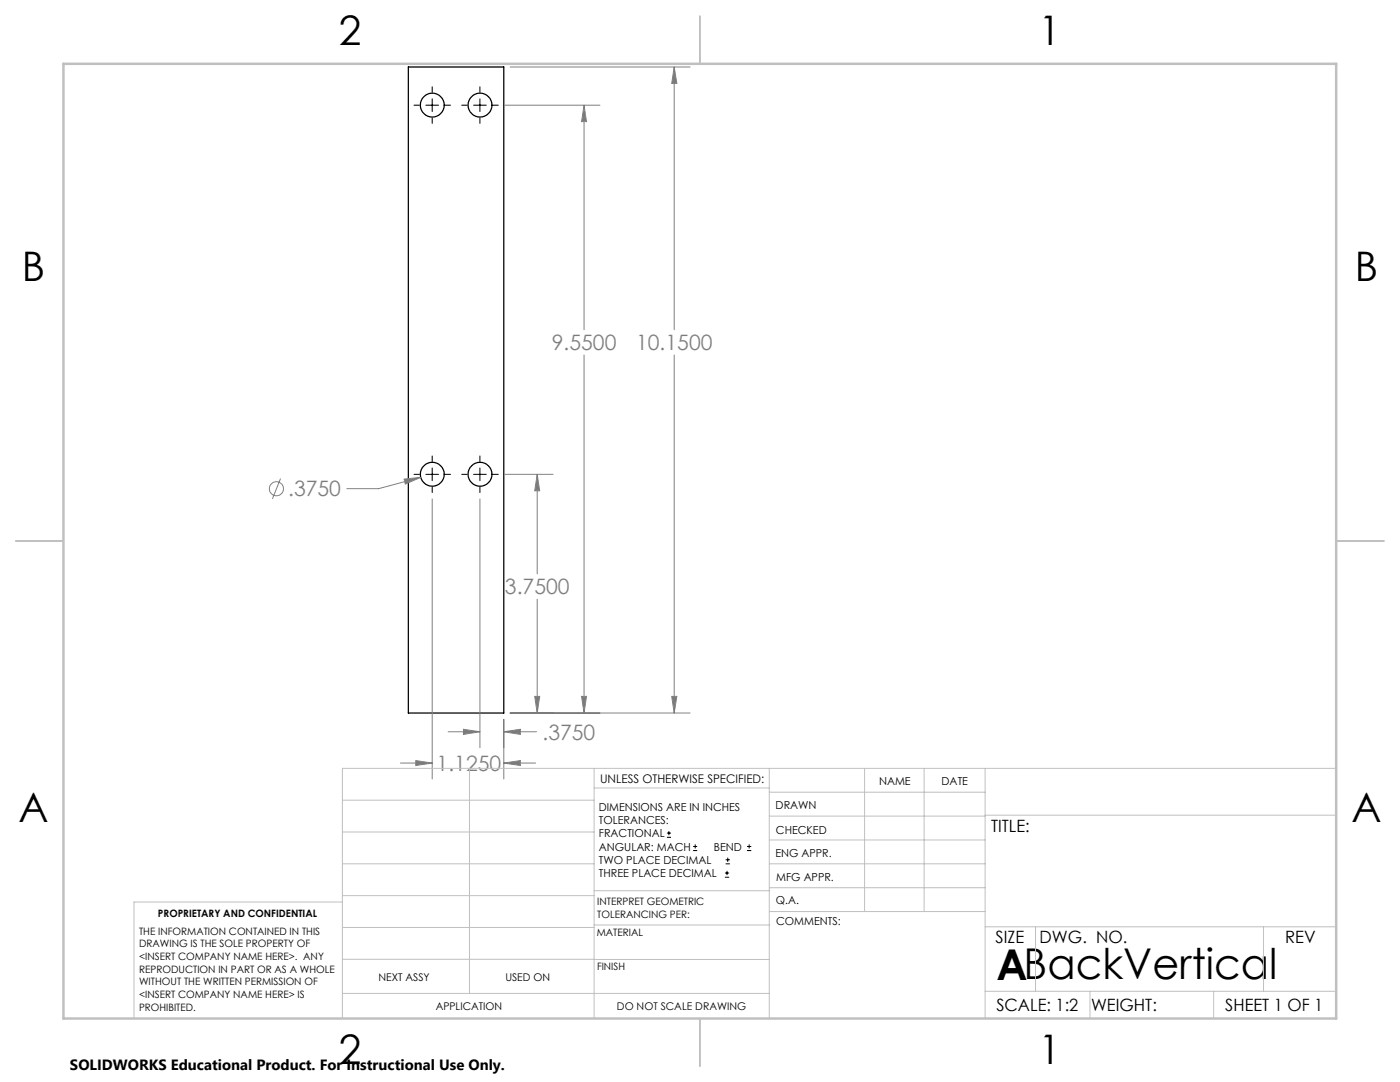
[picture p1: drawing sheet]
<svg xmlns="http://www.w3.org/2000/svg" width="279mm" height="216mm" viewBox="0 0 279 216" stroke-linecap="round" stroke-linejoin="round" font-family="sans-serif">
<g fill="none" stroke="#000" stroke-width=".25">
<path d="M81.5 13.4h19v128.9h-19z"/>
<circle cx="86.3" cy="21" r="2.39"/>
<circle cx="95.8" cy="21" r="2.39"/>
<circle cx="86.3" cy="94.6" r="2.39"/>
<circle cx="95.8" cy="94.6" r="2.39"/>
</g>
<g fill="none" stroke="#808080" stroke-width=".2">
<path d="M101.8 13.4h35.9M134.5 13.4l.6 3.3h-1zM134.5 13.4v52.4M100.7 21h19M116.6 21l.5 3.3h-1zM116.6 21v44.8M116.6 70.8v71.5M134.5 70.8v71.5M56 95.5l-1.6 4.1M80.6 95.6l3.4-.4-3.1 1.4zM84 95.2l-8.4 2.3h-6.4M86.3 99.6v55.8"/>
<path d="M95.8 99.6v49.6M100.7 94.7h9.7M107.2 94.7l.5 3.2h-1zM107.2 94.7v19.8M107.2 119.6v22.7M106.7 139h1l-.5 3.3zM116.1 139h1l-.5 3.3zM134.1 139h1l-.6 3.3zM79.9 152.3h6.4M83 151.8l3.3 .5-3.3 .5zM89.4 146h6.4M92.5 145.5l3.3 .5-3.3 .5z"/>
<path d="M100.5 146l3.4-.5v1zM100.5 152.3l3.4-.5v1zM100.5 143.5v11.9M100.5 146h6.6M100.5 152.3h6.4M101.8 142.3h35.9"/>
<circle cx="55.2" cy="97.5" r="1.41"/>
</g>
<g fill="none" stroke="#000" stroke-width=".2">
<path d="M86.3 17.3v1.2M86.3 19.7v2.6M95.8 17.3v1.2M95.8 19.7v2.6M82.6 21h1.1M85 21h2.5M86.3 23.5v1.1M88.8 21h1.1M92.1 21h1.1M94.5 21h2.5M95.8 23.5v1.1M98.3 21h1.1"/>
<path d="M82.6 94.7h1.1M85 94.7h2.5M86.3 91v1.1M86.3 93.4v2.5M86.3 97.2v1.1M88.8 94.7h1.1M92.1 94.7h1.1M94.5 94.7h2.5M95.8 91v1.1M95.8 93.4v2.5M95.8 97.2v1.1M98.3 94.7h1.1"/>
<path d="M133.1 167.1h.8M133.1 166.2h.8M133.5 165.8v.9M138.3 169.7h.8M138.3 168.9h.8M138.7 168.5v.8M144.7 175h.8M144.7 174.2h.8M144.8 172.4h.9M144.8 171.6h.9M145.1 173.8v.8M145.2 171.1v.9"/>
<path d="M149.1 169.7h.8M149.1 168.9h.8M149.5 168.5v.8"/>
</g>
<g fill="none" stroke="#c0c0c0" stroke-width=".2">
<path d="M68.3 159.7h50.3M93.7 153.3v44.9M118.6 153.3v49.9M118.6 157.2h34.9M153.5 153.3v49.9M153.5 158.1h43.1M172.5 153.3v28.6M184.4 153.3v28.6M196.6 153.3v49.9M266.7 153.3h-198.4v49.9M68.3 178.7h50.3M68.3 172.4h50.3"/>
<path d="M68.3 166h50.3M68.3 180h-41.6v23.2M118.6 177.7h35M153.5 167.6h43.1M153.5 162.8h43.1M153.5 172.4h43.1M153.5 177.1h43.1M196.6 162.7h70.1M68.3 198.2h85.2M68.3 191.4l85.2 .1M68.3 185.1h50.3M118.6 184.6h35"/>
<path d="M153.6 181.9h43M196.6 197.8h70.1M196.6 184.9h70.1M206.7 184.9v12.9M217.5 197.8v5.4M242.2 197.8v5.4M252.2 184.9v12.9"/>
</g>
<path d="M139.7 3.2v9.5M3.1 107.9h9.6M266.7 107.9h9.5M139.7 203.2v9.6" fill="none" stroke="#c0c0c0" stroke-width=".25"/>
<path d="M12.7 12.7h254v190.5h-254z" fill="none" stroke="#c0c0c0" stroke-width=".5"/>
<path d="M134.1 139h1l-.6 3.3zM134.5 13.4l.6 3.3h-1zM106.7 139h1l-.5 3.3zM107.2 94.7l.5 3.2h-1zM116.1 139h1l-.5 3.3zM116.6 21l.5 3.3h-1zM100.5 146l3.4-.5v1zM92.5 145.5l3.3 .5-3.3 .5zM100.5 152.3l3.4-.5v1zM83 151.8l3.3 .5-3.3 .5zM80.6 95.6l.3 1 3.1-1.4z" fill="#808080"/>
<text font-size="8.5" x="198.9" y="195.5">ABackVertical</text>
<g font-size="8.1">
<text x="67.6" y="8.9">2</text>
<text x="207.3" y="8.9">1</text>
<text x="4.4" y="56.2">B</text>
<text x="270.4" y="56.2">B</text>
<text x="3.7" y="164.1">A</text>
<text x="269.7" y="164.1">A</text>
<text x="67.6" y="212.4">2</text>
<text x="207.3" y="212.4">1</text>
</g>
<g font-size="4.2" fill="#808080">
<text x="110.1" y="69.9">9.5500</text>
<text x="126.9" y="69.9">10.1500</text>
<text x="57.5" y="99.1">.3750</text>
<text x="100.8" y="118.6">3.7500</text>
<text x="108.3" y="147.6">.3750</text>
<text x="87.1" y="153.8">1.1250</text>
</g>
<g font-size="3.4">
<text x="197.8" y="166">TITLE:</text>
<text x="198.7" y="188.1">SIZE</text>
<text x="207.5" y="188.1">DWG. NO.</text>
<text x="256.5" y="188.2">REV</text>
<text x="198.8" y="201.7">SCALE: 1:2</text>
<text x="217.7" y="201.8">WEIGHT:</text>
<text x="244.5" y="201.7">SHEET 1 OF 1</text>
</g>
<text font-size="3" x="14" y="213.5">SOLIDWORKS Educational Product. For Instructional Use Only.</text>
<text font-size="2.4" x="119.8" y="156.2">UNLESS OTHERWISE SPECIFIED:</text>
<g font-size="2.2">
<text x="119.5" y="161.8">DIMENSIONS ARE IN INCHES</text>
<text x="154.8" y="161.4">DRAWN</text>
<text x="175.4" y="156.6">NAME</text>
<text x="187.9" y="156.7">DATE</text>
<text x="119.5" y="164.4">TOLERANCES:</text>
<text x="119.5" y="167.1">FRACTIONAL</text>
<text x="154.9" y="166.3">CHECKED</text>
<text x="119.5" y="169.7">ANGULAR: MACH</text>
<text x="119.5" y="172.4">TWO PLACE DECIMAL</text>
<text x="142.5" y="169.7">BEND</text>
<text x="154.8" y="171">ENG APPR.</text>
<text x="119.5" y="175">THREE PLACE DECIMAL</text>
<text x="154.9" y="175.7">MFG APPR.</text>
<text x="154.9" y="180.4">Q.A.</text>
<text x="154.9" y="184.6">COMMENTS:</text>
</g>
<g font-size="2.1">
<text x="75.5" y="195.7">NEXT ASSY</text>
<text x="100.9" y="195.7">USED ON</text>
<text x="86.9" y="201.5">APPLICATION</text>
<text x="123.1" y="201.6">DO NOT SCALE DRAWING</text>
</g>
<g font-size="2">
<text x="31.5" y="182.9">PROPRIETARY AND CONFIDENTIAL</text>
<text x="119.2" y="180.6">INTERPRET GEOMETRIC</text>
<text x="119.2" y="183.1">TOLERANCING PER:</text>
<text x="27.8" y="186.5">THE INFORMATION CONTAINED IN THIS</text>
<text x="27.8" y="189">DRAWING IS THE SOLE PROPERTY OF</text>
<text x="27.8" y="191.6">&lt;INSERT COMPANY NAME HERE&gt;. ANY</text>
<text x="119.1" y="186.7">MATERIAL</text>
<text x="27.8" y="194.1">REPRODUCTION IN PART OR AS A WHOLE</text>
<text x="27.8" y="196.6">WITHOUT THE WRITTEN PERMISSION OF</text>
<text x="119.1" y="193.5">FINISH</text>
<text x="27.8" y="199.1">&lt;INSERT COMPANY NAME HERE&gt; IS</text>
<text x="27.8" y="201.7">PROHIBITED.</text>
</g>
</svg>
